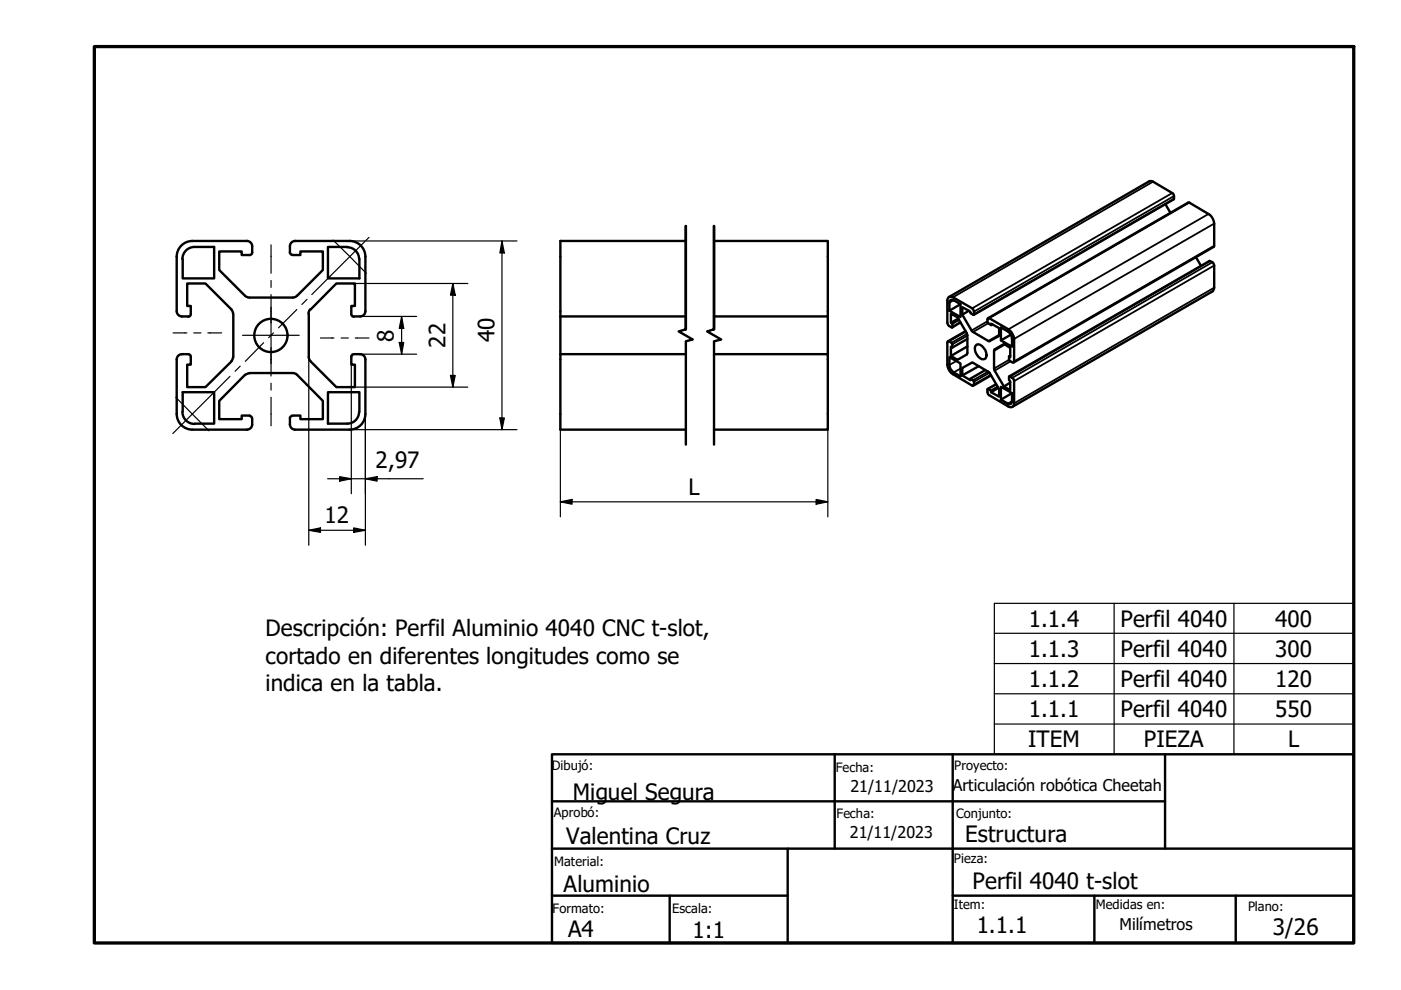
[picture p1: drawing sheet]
<svg xmlns="http://www.w3.org/2000/svg" width="297mm" height="210mm" viewBox="0 0 297 210" stroke-linecap="round" stroke-linejoin="round" font-family="sans-serif">
<!-- layer: Visible (ISO) -->
<g fill="none" stroke="#000" stroke-width=".51">
<path d="M37.5 54.4v11.6a1.11 1.11 0 0 0 1.1 1.1M40.8 51.1h11.6a1.11 1.11 0 0 1 1.1 1.1v1.4M40.8 51.1a3.3 3.3 0 0 0-3.3 3.3M41.2 52.4a2.57 2.57 0 0 0-2.5 2.5M41.3 52.4h4.1v6.6h-6.7v-4.1M53.5 53.5l-.1 .3-.4 .3h-1.8v-.8h-4.7v3.9l5.4 5.5M61.5 53.5l.2 .4 .2 .1M62 54.1h1.7v-.8h4.8v3.9l-5.5 5.5-.9 .4M62.5 51.1h11.6a3.3 3.3 0 0 1 3.4 3.3M62.6 51.1a1.11 1.11 0 0 0-1.1 1.1v1.4M73.6 52.4a2.51 2.51 0 0 1 2.5 2.5M73.7 52.4h-4.2v6.6h6.7v-4.1"/>
<path d="M77.5 54.4v11.6a1.11 1.11 0 0 1-1.1 1.1h-1.4M145.4 51.1h-26.6v40h26.6M151.4 51.1h24.1v16h-24.1M247.1 43.3l1.1 1.8M253.6 54.5l1 1.9M38.5 75.1h1.4M38.5 67.1h1.4M38.6 75.1a1.11 1.11 0 0 0-1.1 1.1v11.6a3.3 3.3 0 0 0 3.3 3.3M39.9 75.1l.3 .1 .2 .4M40.4 66.6l-.2 .5-.3 .1M40.4 75.6v1.7h-.7v4.8h3.9l5.5-5.5M49 65.6l.4 .9"/>
<path d="M49.1 65.6l-5.5-5.5h-3.9v4.8h.7v1.7M49.4 75.7l-.4 .9M49.5 66.5v9.2M51.9 79.5l-5.4 5.5v3.9h4.7v-.8h1.8M52 62.7l.9 .4M52.9 79.2l-.9 .3M52.9 79.1h9.1M52.9 63.1h9.1M62.1 79.1l.9 .4 5.5 5.5v3.9h-4.8v-.8h-1.7M65.5 66.5v9.2M65.8 65.6l-.4 .9M65.8 65.6l5.5-5.5h3.9v4.8h-.7v1.7"/>
<path d="M74.5 75.6l.3-.4a3.2 3.2 0 0 1 2.2 .1l.4 .6 .1 .3v11.6a3.3 3.3 0 0 1-3.4 3.3h-11.6M74.5 66.6l.1 .3 .4 .3M74.5 75.6v1.7h.7v4.8h-3.9l-5.5-5.5-.3-.9M118.8 75.1h26.6M118.8 67.1h26.6M151.4 75.1h24.1v16h-24.1M175.5 67.1v8M201.1 63l.3-.1 .7 .1 4 2.4a1.23 1.23 0 0 1 .3 1.4l-.7-.4v-.3l-1.7-1v1.6l2.1 3.6 3.4 2 .2 .1 2.1-1.2v-1.6l-1.7-1v.3l-.6-.3-.1-.3v-.6l.1-.3 4.3 2.4 .7 .7 .5 1.4-.1 4.9-.8-.2-.2-.4v-.7l.3 .2v-1.9l-1.3-.9-2 1.2-.1 .3v3.7l.1 .5 2 3.4 1.3 .7v-1.9l-.3-.2v-.7h.2a1.08 1.08 0 0 1 .9 .9v4.7a.77 .77 0 0 1-.4 .7 .77 .77 0 0 1-.8 0l-4.1-2.4a.93 .93 0 0 1-.2-1.3l.6 .3v.4l1.7 .9v-1.6l-2.1-3.5-3.4-2.1h-.2l-2.1 1.1v1.6l1.7 1v-.3l.6 .3 .2 .3-.1 .8-.3 .1-4-2.5a2.54 2.54 0 0 1-1.2-2v-4.9h.3l.5 .3 .2 .3v.7l-.3-.2v2l1.4 .8 2-1.1 .1-.4v-3.7l-.1-.5-2-3.3-1.4-.8v1.9l.3 .2v.7l-.2 .1a1.08 1.08 0 0 1-.8-1v-4.7zM201.2 63l42.4-24.5h.9l4 2.4a1.07 1.07 0 0 1 .4 1.4l-42.5 24.5M201.3 75.7l2.3 1.4v2.7a3.1 3.1 0 0 1-2.3-4.1zM201.5 63.6l.7 .1 1.4 .8v2.7l-2.3-1.3v-1.7zM203.2 67.5l-1.6 .9"/>
<path d="M203.3 67.8l-1.4 .8M203.6 64.5l-2.3 1.4M203.6 68.4l-1.7 1M204.7 70.2l-3.7 2.2M205.1 71.9l-3.2 1.8M205.1 73.4l-3.5 2.1M205.4 65.9l-1.4 .8M207.1 73.1a2.07 2.07 0 0 1 2.1 2.2 .77 .77 0 0 1-.5 .9 .77 .77 0 0 1-.9-.2 2.35 2.35 0 0 1-1-2.7zM207.5 77.6l-3.5 2M208.9 78.5l-3.2 1.8M209.5 67.5l42.4-24.5h.3l4 2.4a2.54 2.54 0 0 1 1.2 2v4.7l-.1 .3-42.4 24.5M210.1 79.6l-3.7 2.2"/>
<path d="M210.4 68.7l-.3 .2M212.2 69.4a3.1 3.1 0 0 1 2.4 4.1l-2.4-1.3zM214 79.8l42.4-24.5a1.09 1.09 0 0 1 1 1v4.7l-.3 .8-42.5 24.5M214.2 75.4l-.3 .1M214.3 71l-2.1 1.2M38.7 87.3a2.57 2.57 0 0 0 2.5 2.6M38.7 87.3v-4.1h6.7v6.6h-4.1M52.9 88.2h.3l.2 .4M53.5 88.6v1.4a1.11 1.11 0 0 1-1.1 1.1h-11.6M61.9 88.2l-.4 .2a3.1 3.1 0 0 0 .2 2.2l.5 .4 .4 .1M76.1 87.3a2.51 2.51 0 0 1-2.5 2.5M76.2 87.3v-4.1h-6.7v6.6h4.2"/>
<path d="M211.2 81.4l-1.8 1.1M211.5 82l-1.4 .8M211.6 82.3l-1.5 .9M212.2 82l2.4 1.3v1.8l-.3 .5h-.6l-1.5-.9zM214.2 81.1l-1.3 .9M214.6 83.3l-2.4 1.4"/>
<circle cx="57.4" cy="71.1" r="3.5"/>
</g>
<path d="M145.4 69.8v-21.9v21.9l-1.5 .5 3 1.7-1.5 .4v21.9M151.4 69.8v-21.9v21.9l-1.5 .5 3 1.7-1.5 .4v21.9" fill="none" stroke="#000" stroke-width=".51"/>
<!-- layer: Visible fina (ISO) -->
<g fill="none" stroke="#000" stroke-width=".38">
<path d="M244.5 38.5l-42.4 24.5M248.5 40.9l-42.4 24.5M248.9 41.6l-42.4 24.5M248.9 42.1l-42.4 24.5M252.2 43l-42.5 24.5M256.2 45.4l-42.4 24.4M256.5 55.3l-42.4 24.6M257 55.6l-42.4 24.5M257.4 56.3l-42.4 24.5M257.4 47.4l-42.4 24.5M257.4 52.1l-42.4 24.5M202.2 63.7l-.9 .5"/>
<path d="M202.8 76.6l-1.5 .8M203.6 68.3l-1.7 1M203.6 78.1l-1.4 .9M204.8 70.3l-3.6 2.1M205 70.8l-3.3 1.9M205.1 71.2l-3.2 1.8M209.4 68.1l-3.4 2M209.5 68.6l-3.2 1.8M209.5 78.8l-3.2 1.8M209.8 79l-3.3 1.9M210.1 79.5l-3.6 2M211.8 71l-2.3 1.3"/>
<path d="M213 73.1l-2.2 1.3M213.9 76.3l-3.1 1.8M214.2 76.6l-3.3 2M257.4 61l-42.4 24.5M211.2 81.5l-1.7 1M214.6 85.1l-.9 .5"/>
</g>
<!-- layer: Borde (ISO) -->
<path d="M20 9.9h267v190h-267z" fill="none" stroke="#000" stroke-width=".7"/>
<path d="M117 159.9h170v40h-170zM177 159.9v20M202 159.9v40M247 159.9v20M117 169.9h130M117 179.9h170M167 179.9v20M117 189.9h50M142 189.9v10M202 189.9h85M232 189.9v10M262 189.9v10" fill="none" stroke="#000" stroke-width=".51"/>
<path d="M210.8 127.9h76.2v32h-76.2zM210.8 134.3h76.2M236.2 127.9v32M261.6 127.9v32M210.8 140.7h76.2M210.8 147.1h76.2M210.8 153.5h76.2" fill="none" stroke="#000" stroke-width=".25"/>
<!-- layer: Cota (ISO) -->
<g fill="none" stroke="#000" stroke-width=".25">
<path d="M74.2 51.1h3.1M77.6 51.1h32M106.4 51.1l.5 2.5h-.9zM106.4 51.1v40M65.5 75.7v39.9M74.5 77.3v27.4M75.2 60.1h24M76.4 67.1h11.9M76.4 75.1h11.9M84.6 72.6h1l-.4 2.5zM85.2 67.1l.4 2.5h-1zM85.2 67.1v8"/>
<path d="M95.5 79.6h1l-.5 2.5zM96 60.1l.5 2.5h-1zM96 60.1v22M74.2 91.1h35.4M75.2 82.1h24M77.5 87.8v27.8M106 88.6h.9l-.5 2.5zM118.8 87.8v21.8M175.5 87.8v21.8M65.5 112.4l2.4-.5v1zM65.5 112.4h12M69.5 101.5h20.2"/>
<path d="M72 101.1l2.5 .4-2.5 .5zM75 111.9l2.5 .5-2.5 .5zM77.5 101.5l2.4-.4v.9zM118.8 106.4l2.5-.5v1zM118.8 106.4h56.7M173 105.9l2.5 .5-2.5 .5z"/>
</g>
<g fill="#000">
<path d="M106.4 51.1l.5 2.5h-.9z" fill-rule="evenodd"/>
<path d="M84.6 72.6h1l-.4 2.5z" fill-rule="evenodd"/>
<path d="M85.2 67.1l.4 2.5h-1z" fill-rule="evenodd"/>
<path d="M95.5 79.6h1l-.5 2.5z" fill-rule="evenodd"/>
<path d="M96 60.1l.5 2.5h-1z" fill-rule="evenodd"/>
<path d="M106 88.6h.9l-.5 2.5z" fill-rule="evenodd"/>
<path d="M65.5 112.4l2.4-.5v1z" fill-rule="evenodd"/>
<path d="M72 101.1l2.5 .4-2.5 .5z" fill-rule="evenodd"/>
<path d="M75 111.9l2.5 .5-2.5 .5z" fill-rule="evenodd"/>
<path d="M77.5 101.5l2.4-.4v.9z" fill-rule="evenodd"/>
<path d="M118.8 106.4l2.5-.5v1z" fill-rule="evenodd"/>
<path d="M173 105.9l2.5 .5-2.5 .5z" fill-rule="evenodd"/>
</g>
<!-- layer: Marca de centro (ISO) -->
<path d="M70.6 50.9l7.1 7M51.4 71.1h12M57.5 65.1v12M37.3 84.2l7 7.1" fill="none" stroke="#000" stroke-width=".25"/>
<!-- layer: Eje (ISO) -->
<g fill="none" stroke="#000" stroke-width=".25">
<path d="M57.5 51.9v6M57.5 59.5v1.4M78.2 50.3l-12.1 12.2M36.7 70.6h2.9M41.1 70.6h1.5M44.1 70.6h2.9M48.8 79.8l-12.2 12.1M50.9 77.6l-1.1 1.1M55.9 72.7l-3.9 3.9M57.5 62.5v6M57.5 73.7v6M58 70.6l-1 1"/>
<path d="M62.9 65.6l-3.8 3.9M65.1 63.5l-1.1 1.1M67.9 71.7h2.9M72.3 71.7h1.6M75.3 71.7h2.9M57.5 81.3v1.4M57.5 84.2v6.1"/>
</g>
<g font-size="4.8">
<text x="83.5" y="72.4" transform="rotate(-90 83.5 72.4)">8</text>
<text x="94.5" y="73.8" transform="rotate(-90 94.5 73.8)">22</text>
<text x="104.8" y="72.6" transform="rotate(-90 104.8 72.6)">40</text>
<text x="79.6" y="99.2">2,97</text>
<text x="146" y="104.9">L</text>
<text x="68.8" y="110.9">12</text>
<text x="56.3" y="134.9">Descripción: Perfil Aluminio 4040 CNC t-slot,</text>
<text x="218.1" y="132.9">1.1.4</text>
<text x="237.6" y="132.9">Perfil 4040</text>
<text x="270.4" y="132.9">400</text>
<text x="56.3" y="140.7">cortado en diferentes longitudes como se</text>
<text x="218.1" y="139.2">1.1.3</text>
<text x="237.6" y="139.3">Perfil 4040</text>
<text x="270.4" y="139.2">300</text>
<text x="56.3" y="146.4">indica en la tabla.</text>
<text x="218.1" y="145.7">1.1.2</text>
<text x="237.6" y="145.7">Perfil 4040</text>
<text x="270.4" y="145.6">120</text>
<text x="218.1" y="152.1">1.1.1</text>
<text x="237.6" y="152.1">Perfil 4040</text>
<text x="270.4" y="152.1">550</text>
<text x="218" y="158.5">ITEM</text>
<text x="242.5" y="158.5">PIEZA</text>
<text x="273.1" y="158.5">L</text>
<text x="121.5" y="169.7">Miguel Segura</text>
<text x="120" y="178.9">Valentina Cruz</text>
<text x="204.7" y="178.5">Estructura</text>
<text x="119.5" y="189.2">Aluminio</text>
<text x="206.2" y="188.5">Perfil 4040 t-slot</text>
<text x="207.1" y="197.8">1.1.1</text>
<text x="120.5" y="198.7">A4</text>
<text x="146.8" y="199">1:1</text>
<text x="269.9" y="198.2">3/26</text>
</g>
<g font-size="3.4">
<text x="180.3" y="167.9">21/11/2023</text>
<text x="202" y="167.7">Articulación robótica Cheetah</text>
<text x="180.1" y="177.6">21/11/2023</text>
<text x="237.4" y="197.1">Milímetros</text>
</g>
<g font-size="2.7">
<text x="117" y="163.4">Dibujó:</text>
<text x="177.2" y="163.6">Fecha:</text>
<text x="202.3" y="163.3">Proyecto:</text>
<text x="117.4" y="173.3">Aprobó:</text>
<text x="177.4" y="173.5">Fecha:</text>
<text x="202.7" y="173.5">Conjunto:</text>
<text x="117.5" y="183.6">Material:</text>
<text x="202.2" y="183">Pieza:</text>
<text x="117.2" y="193.6">Formato:</text>
<text x="142.5" y="193.6">Escala:</text>
<text x="202.2" y="192.6">Item:</text>
<text x="232.3" y="192.7">Medidas en:</text>
<text x="264.6" y="193.1">Plano:</text>
</g>
</svg>
